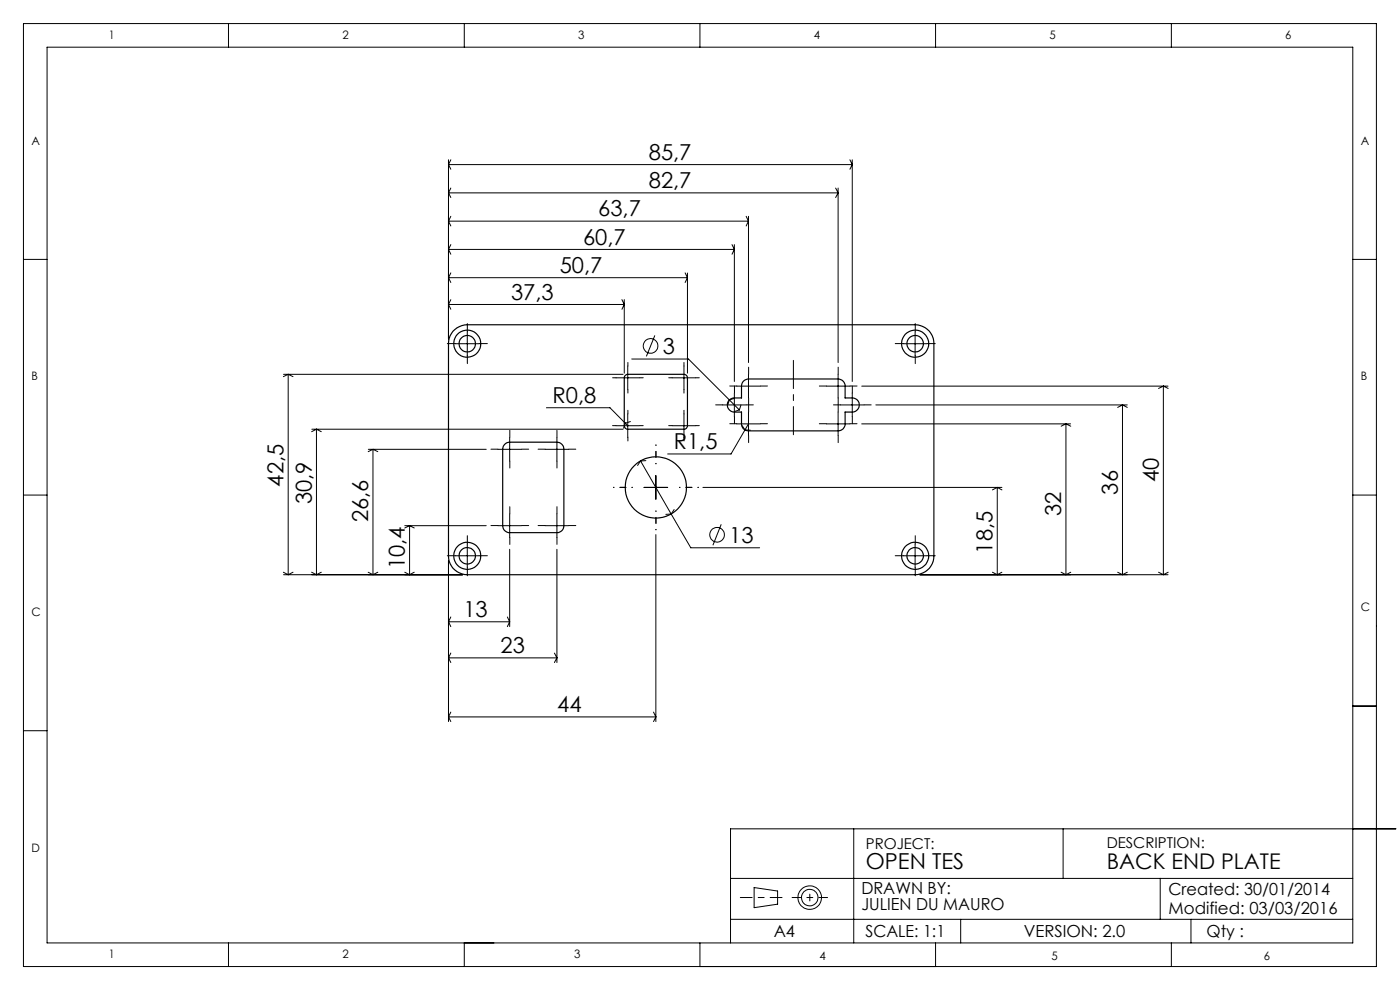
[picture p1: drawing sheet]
<svg xmlns="http://www.w3.org/2000/svg" width="297mm" height="210mm" viewBox="0 0 297 210" stroke-linecap="round" stroke-linejoin="round" font-family="sans-serif">
<g fill="none" stroke="#000" stroke-width=".21">
<path d="M5 5h287v200h-287zM10 10h277v190h-277zM48.5 5v5M98.5 5v5M148.5 5v5M198.5 5v5M248.5 5v5M95.1 33.9v38M95.1 34.9h85.7M95.1 34.9l.5 1M95.6 39.9l-.5 1M95.6 33.9l-.5 1"/>
<path d="M177.3 39.9l.5 1M177.8 39.9v37M180.3 33.9l.5 1M180.8 33.9v47M180.8 34.9l-.5 1M5 55h5M95.1 58.9h50.7M95.1 58.9l.5 1M95.1 52.9h60.7M95.1 52.9l.5 1M95.1 46.9h63.7M95.1 46.9l.5 1"/>
<path d="M95.1 40.9h82.7M95.1 40.9l.5 1M95.6 57.9l-.5 1M95.6 51.9l-.5 1M95.6 45.9l-.5 1M145.3 57.9l.5 1M145.8 57.9v21.3M145.8 58.9l-.5 1M155.3 51.9l.5 1M155.8 51.9v29M155.8 52.9l-.5 1M158.3 45.9l.5 1"/>
<path d="M158.8 45.9v31M158.8 46.9l-.5 1M177.8 40.9l-.5 1M287 55h5M60.1 79.4h72.1M61.1 79.4v42.5M61.1 79.4l1.1 .5M61.1 79.4l-1 .5M95.1 64.6h37.3M95.1 64.6l.5 1M95.6 63.6l-.5 1M96.6 72.9h5"/>
<path d="M99.1 70.4v5M131.9 63.6l.5 1M132.4 63.6v15.6M132.4 64.6l-.5 1M133.2 77.6v5M134 76.2h12.1l8.6 8.6M138.9 71.1l-1.8 4.5M145.1 77.6v5M158.8 79.4v5M177.8 79.4v5M191.6 72.9h5M194.1 70.4v5"/>
<path d="M66.1 91h66.1M67.1 91v30.9M67.1 91l1.1 .6M67.1 91l-1 .6M78.1 95.3h25.1M79.1 95.3v26.6M79.1 95.3l1.1 .5M79.1 95.3l-1 .5M105.6 95.3h5M108.1 92.8v5M115.6 95.3h5M115.9 86.5h13.5l3.2 3.3"/>
<path d="M118.1 92.8v5M130.7 80.1h5M130.7 90.3h5M132.6 89.8l.6 .5M132.6 89.8l-.3 1M133.2 87.8v5M133.7 89.4l-1.1 .4M135.9 97.8l6.5 11.2M135.9 97.8l-.6 .9M137 97.7l-1.1 .1M142.6 80.1h5M142.6 90.3h5"/>
<path d="M145.1 87.8v5M153.3 85.9h5M154.7 84.8l2.1 2.2M154.7 84.8l-.3 1.1M155.8 83.4v5M155.8 84.5l-1.1 .3M156.3 81.9h5M156.3 89.9h5M156.8 87l-1 .3M157.2 85.9l-.4 1.1M157.4 90.3l.6 .9M158 91.2l-2.9 5.1h-13.5"/>
<path d="M158 91.2l1.2 .1M158.8 87.4v5M158.8 89.9l-.8 1.3M175.3 81.9h5M175.3 89.9h5M177.8 87.4v5M178.3 85.9h5M180.8 83.4v5M182.8 81.9h65M182.8 89.9h44.3M185.8 85.9h53.3M226.1 89.9v32"/>
<path d="M226.1 89.9l1.1 .5M226.1 89.9l-1 .5M238.1 85.9v36M238.1 85.9l1 .5M238.1 85.9l-1 .5M246.8 81.9v40M246.8 81.9l1 .5M246.8 81.9l-1 .5M5 105h5M85.9 111.5h17.3M86.9 111.5v10.4M86.9 111.5l1 .5"/>
<path d="M86.9 111.5l-1 .5M95.1 118.9v34.2M96.6 117.9h5M99.1 115.4v5M105.6 111.5h5M108.1 109v5M108.1 116.5v16.4M115.6 111.5h5M118.1 116.5v24M118.1 109v5M136.6 103.4h5M139.1 100.9v5"/>
<path d="M139.1 113.4v39.7M142.4 109l4.1 7.2h14.6M142.4 109l-1.1 .1M143 108.1l-.6 .9M149.1 103.4h63.4M153 111.2l-1.8 4.5M191.6 117.9h5M194.1 115.4v5M211.6 103.4v18.5M211.6 103.4l.9 .5M211.6 103.4l-1.1 .5M287 105h5"/>
<path d="M60.1 121.4l1 .5M60.1 121.9h38M62.2 121.4l-1.1 .5M66.1 121.4l1 .5M68.2 121.4l-1.1 .5M78.1 121.4l1 .5M80.2 121.4l-1.1 .5M85.9 121.4l1 .5M87.9 121.4l-1 .5M95.1 131.9h13M95.1 131.9l.5 1M95.1 139.6h23"/>
<path d="M95.1 139.6l.5 .9M95.6 130.9l-.5 1M95.6 138.5l-.5 1.1M107.6 130.9l.5 1M108.1 131.9l-.5 1M117.6 138.5l.5 1.1M118.1 139.6l-.5 .9M195.2 121.9h52.6M210.5 121.4l1.1 .5M212.5 121.4l-.9 .5M225.1 121.4l1 .5M227.2 121.4l-1.1 .5"/>
<path d="M237.1 121.4l1 .5M239.1 121.4l-1 .5M245.8 121.4l1 .5M247.8 121.4l-1 .5M5 155h5M95.1 152.1h44M95.1 152.1l.5 1M95.6 151.1l-.5 1M138.6 151.1l.5 1M139.1 152.1l-.5 1M287 149.8h5M181.1 175.8v24.2"/>
<path d="M225.5 175.8v10.5M296.1 175.8h-141.1v24.2M155 186.3h132M155 195h132M160 188.3l5 .7v2.8l-5 .7zM203.8 195v5M246.1 186.3v8.7M252.7 195v5M48.5 200v5M98.5 200v5M148.5 200v5M198.5 200v5"/>
<path d="M248.5 200v5"/>
<circle cx="138" cy="73.4" r="1.56"/>
<circle cx="152.1" cy="113.4" r="1.55"/>
<circle cx="171.8" cy="190.4" r="1.76"/>
<circle cx="171.8" cy="190.4" r="2.49"/>
</g>
<g fill="none" stroke="#000" stroke-width=".21" stroke-dasharray="30.5 1.3 1.3 1.3">
<path d="M96.6 72.9h-1.7M99.1 70.4v-1.8M99.1 75.4v1.7M101.6 72.9h1.8M133.2 77.6v-.7M145.1 77.6v-.7M158.8 79.4v-1.5M177.8 79.4v-1.5M191.7 72.9h-1.8M194.2 70.4v-1.8M194.2 75.4v1.7M196.7 72.9h1.7"/>
<path d="M105.7 95.3h-1.5M108.2 92.8v-1.5M108.2 97.8v1.5M110.7 95.3h1.5M115.7 95.3h-1.5M118.2 92.8v-1.5M118.2 97.8v1.5M120.7 95.3h1.5M130.7 80.1h-.7M130.7 90.3h-.7M133.2 82.6v.8M133.2 87.8v-.8"/>
<path d="M133.2 92.8v.7M135.7 80.1h.8M135.7 90.3h.8M142.6 80.1h-.7M142.6 90.3h-.7M145.1 82.6v.8M145.1 87.8v-.8M145.1 92.8v.7M147.6 80.1h.8M147.6 90.3h.8M153.3 85.9h-1.5M155.8 83.4v-1.5"/>
<path d="M155.8 88.4v1.5M156.3 81.9h-1.5M156.3 89.9h-1.5M158.3 85.9h1.5M158.8 84.4v1.5M158.8 87.4v-1.5M158.8 92.4v1.5M161.3 81.9h1.5M161.3 89.9h1.5M175.3 89.9h-1.5M175.3 81.9h-1.5M177.8 87.4v-1.5"/>
<path d="M177.8 92.4v1.5M177.8 84.4v1.5M178.3 85.9h-1.5M180.3 89.9h1.5M180.3 81.9h1.5M180.8 83.4v-1.5M180.8 88.4v1.5M183.3 85.9h1.5M96.6 117.9h-1.7M99.1 115.4v-1.8M101.6 117.9h1.8M105.7 111.5h-1.5"/>
<path d="M108.2 109v-1.5M108.2 114v1.5M110.7 111.5h1.5M115.7 111.5h-1.5M118.2 109v-1.5M118.2 114v1.5M120.7 111.5h1.5M191.7 117.9h-1.8M194.2 115.4v-1.8M196.7 117.9h1.7M99.1 120.4v1.7M194.2 120.4v1.7"/>
<path d="M171.8 191.1v-1.4"/>
</g>
<path d="M139.2 98.4v-4M134.2 103.4h-4M139.2 108.4v4M144.2 103.4h4" fill="none" stroke="#000" stroke-width=".21" stroke-dasharray="30.5 1.3 1.3 1.3" stroke-dashoffset="30.4"/>
<path d="M168.3 92.2v-15.8" fill="none" stroke="#000" stroke-width=".21" stroke-dasharray="30.5 1.3 1.3 1.3" stroke-dashoffset="24.5"/>
<path d="M157.1 190.4h8.8" fill="none" stroke="#000" stroke-width=".21" stroke-dasharray="30.5 1.3 1.3 1.3" stroke-dashoffset="28"/>
<path d="M168 190.4h7.6" fill="none" stroke="#000" stroke-width=".21" stroke-dasharray="30.5 1.3 1.3 1.3" stroke-dashoffset="28.6"/>
<g fill="none" stroke="#000" stroke-width=".25">
<path d="M96.1 70.3l1.4-1 1.6-.4h95a4 4 0 0 1 4 4v45a3.9 3.9 0 0 1-4 4h-95a4 4 0 0 1-4-4v-45a3.9 3.9 0 0 1 1-2.6zM132.6 79.6l.4-.2h12.1a.72 .72 0 0 1 .7 .7v10.2a.72 .72 0 0 1-.7 .7h-11.9a.72 .72 0 0 1-.8-.7v-10.3zM107.1 94.3l.5-.4 .5-.1h10a1.51 1.51 0 0 1 1.5 1.5v16.2a1.45 1.45 0 0 1-1.5 1.5h-10a1.45 1.45 0 0 1-1.5-1.5v-16.2l.2-.6zM157.7 80.8l1.1-.4h19a1.51 1.51 0 0 1 1.5 1.5v2.5a2.94 2.94 0 0 1 2.5 .4 1.51 1.51 0 0 1 .4 1.6 1.51 1.51 0 0 1-1.4 1h-1.5v2.5a1.45 1.45 0 0 1-1.5 1.5h-19a1.45 1.45 0 0 1-1.5-1.5v-2.5a2.7 2.7 0 0 1-2.5-.4 1.48 1.48 0 0 1-.4-1.6 1.48 1.48 0 0 1 1.4-1h1.5v-2.5l.1-.6z"/>
<circle cx="99.1" cy="72.9" r="1.75"/>
<circle cx="99.1" cy="72.9" r="2.87"/>
<circle cx="194.1" cy="72.9" r="1.75"/>
<circle cx="194.2" cy="72.9" r="2.87"/>
<circle cx="99.1" cy="117.9" r="1.75"/>
<circle cx="99.1" cy="117.9" r="2.87"/>
<circle cx="139.1" cy="103.4" r="6.5"/>
<circle cx="194.1" cy="117.9" r="1.75"/>
<circle cx="194.2" cy="117.9" r="2.87"/>
</g>
<g font-size="4.7">
<text x="137.6" y="33.9">85,7</text>
<text x="137.6" y="39.9">82,7</text>
<text x="126.9" y="45.9">63,7</text>
<text x="123.7" y="51.9">60,7</text>
<text x="118.8" y="57.9">50,7</text>
<text x="108.4" y="63.5">37,3</text>
<text x="140.6" y="75.1">3</text>
<text x="117.2" y="85.5">R0,8</text>
<text x="142.9" y="95.3">R1,5</text>
<text x="60.1" y="103.2" transform="rotate(-90 60.1 103.2)">42,5</text>
<text x="66.1" y="106.9" transform="rotate(-90 66.1 106.9)">30,9</text>
<text x="237.1" y="104.9" transform="rotate(-90 237.1 104.9)">36</text>
<text x="245.8" y="102.3" transform="rotate(-90 245.8 102.3)">40</text>
<text x="78.1" y="110.8" transform="rotate(-90 78.1 110.8)">26,6</text>
<text x="225.1" y="109.4" transform="rotate(-90 225.1 109.4)">32</text>
<text x="154.7" y="115.1">13</text>
<text x="210.6" y="117.4" transform="rotate(-90 210.6 117.4)">18,5</text>
<text x="85.9" y="120.7" transform="rotate(-90 85.9 120.7)">10,4</text>
<text x="98.3" y="130.9">13</text>
<text x="106.2" y="138.5">23</text>
<text x="118.2" y="151">44</text>
<text x="183.7" y="184.2">OPEN TES</text>
</g>
<text font-size="4.6" x="234.8" y="184.3">BACK END PLATE</text>
<g font-size="3.5">
<text x="182.7" y="189.5">DRAWN BY:</text>
<text x="247.9" y="189.8">Created: 30/01/2014</text>
<text x="182.7" y="193.1">JULIEN DU MAURO</text>
<text x="247.9" y="193.9">Modified: 03/03/2016</text>
<text x="164.1" y="198.8">A4</text>
<text x="183.6" y="198.8">SCALE: 1:1</text>
<text x="217.2" y="198.8">VERSION: 2.0</text>
<text x="256" y="198.8">Qty :</text>
</g>
<g font-size="3.2">
<text x="234.8" y="180">DESCRIPTION:</text>
<text x="183.7" y="180">PROJECT:</text>
</g>
<g font-size="2.5">
<text x="23.1" y="8.2">1</text>
<text x="72.7" y="8.2">2</text>
<text x="122.7" y="8.2">3</text>
<text x="172.7" y="8.2">4</text>
<text x="222.7" y="8.2">5</text>
<text x="272.7" y="8.2">6</text>
<text x="6.7" y="30.7">A</text>
<text x="288.7" y="30.7">A</text>
<text x="6.7" y="80.7">B</text>
<text x="288.7" y="80.7">B</text>
<text x="6.7" y="130.7">C</text>
<text x="288.7" y="129.7">C</text>
<text x="6.7" y="180.7">D</text>
<text x="23.1" y="203.2">1</text>
<text x="72.7" y="203.2">2</text>
<text x="121.8" y="203.2">3</text>
<text x="173.8" y="203.5">4</text>
<text x="223.1" y="203.5">5</text>
<text x="268.1" y="203.5">6</text>
</g>
</svg>
